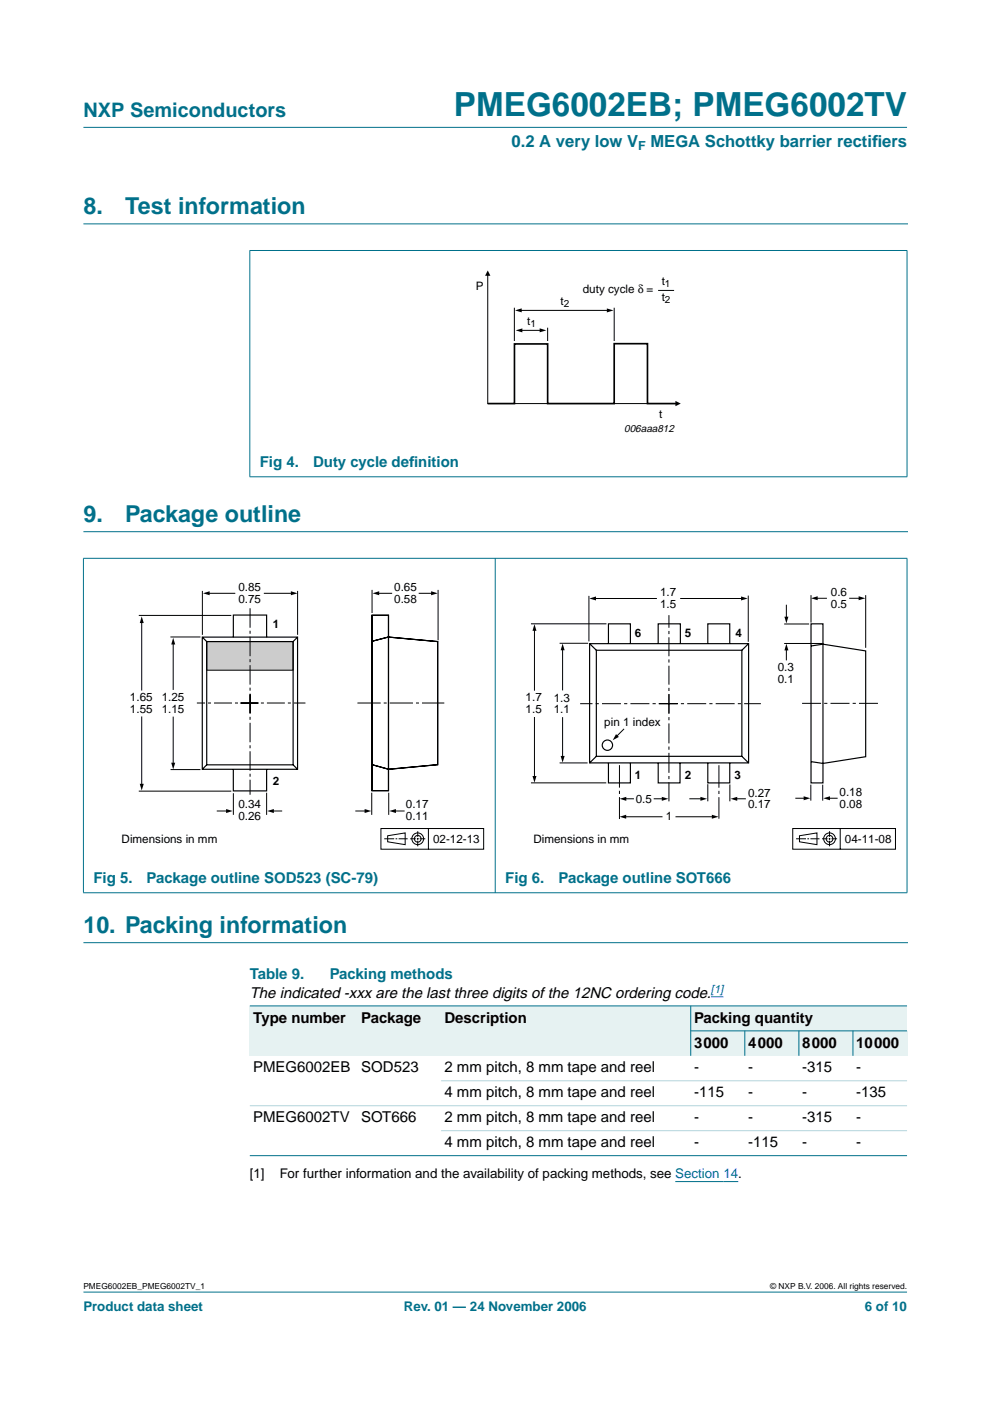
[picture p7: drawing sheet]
<svg xmlns="http://www.w3.org/2000/svg" width="210mm" height="297mm" viewBox="0 0 210 297" stroke-linecap="round" stroke-linejoin="round" font-family="sans-serif">
<g fill="#00708a" stroke="#00708a" stroke-width=".21">
<path d="M17.7 273.9h174.6z"/>
<path d="M17.7 27h174.6z"/>
<path d="M53 53.2v47.8z"/>
<path d="M192.3 53.2v47.8z"/>
<path d="M52.9 53.1h139.5z"/>
<path d="M52.9 101.1h139.5z"/>
<path d="M17.7 118.4v70.8z"/>
<path d="M105 118.3v71z"/>
<path d="M192.3 118.4v70.8z"/>
<path d="M17.6 118.4h174.8z"/>
<path d="M17.6 189.3h174.8z"/>
</g>
<path d="M17.7 47.5h174.7M17.7 112.7h174.7M17.7 199.9h174.7" fill="none" stroke="#00708a" stroke-width=".21"/>
<path d="M143.2 250.5h13.3" fill="none" stroke="#00f" stroke-width=".21"/>
<g fill="none" stroke="#000" stroke-width=".21">
<path d="M103.4 58.2v27.4h40.1M109.1 65.2v7.1M110.3 65.8h18.8M110.5 70h4.2M116.1 69.5v2.8M130.2 65.2v7.1M139.5 61.6h3.4M80.8 175.7h21.7v4.3h-21.7zM81.5 177.8h2.1M82.2 177.2l3.7-.6v2.5l-3.7-.6zM83.9 177.8h.3M84.5 177.8h1.9"/>
<path d="M87 177.8h1.2M88.4 177.8h.3M88.6 176.2v1.2M88.6 177.7v.3M88.6 178.2v1.2M89 177.8h1.2M90.8 175.7v4.3"/>
<circle cx="88.6" cy="177.8" r=".71"/>
<circle cx="88.6" cy="177.8" r="1.24"/>
</g>
<path d="M103.4 85.6h5.7v-12.7h7v12.7h14.1v-12.7h7.1v12.7h6.2" fill="none" stroke="#000" stroke-width=".35"/>
<path d="M103.4 57.3l.6 1.2h-1.2zM109.2 65.8l1.4-.4v.8zM109.3 70l1.5-.4v.9zM114.4 69.6l1.4 .4-1.4 .5zM128.7 65.4l1.4 .4-1.4 .4zM143.2 85l1.1 .6-1.1 .5z" fill="#000"/>
<path d="M19.8 123.1h83.1v57.3h-83.1z" fill="none" stroke="#fff" stroke-width=".21"/>
<path d="M43.8 136h18.3v6.1h-18.3z" fill="#ccc" stroke="#000" stroke-width=".21"/>
<g fill="none" stroke="#000" stroke-width=".21">
<path d="M29.4 130.5h19.6M30 131.8v14.6M36.1 135.1h6.4M36.7 136.4v9.9M42.9 125.3v9.3M44.2 125.8h5.7M55.9 125.8h6.1M63.1 125.3v9.3M78.9 125.1v4.9M80.1 125.8h3M88.8 125.8h2.9M92.9 125.1v10.6"/>
<path d="M112.6 132.3h16M113.3 133.5v12.9M118.6 136.4h6.1M119.3 137.6v8.8M124.9 126.3v9.7M126 126.9h13.3M144.2 126.9h13.2M158.6 126.3v9.8M166.3 132.3h5.2M166.3 136.4h8M166.7 128.2v2.8M166.7 137.6v2.4"/>
<path d="M172 126.2v5.8M173 126.8h2.3M180.1 126.8h2.2M183.5 126.2v11.2M30 151.9v14.6M36.7 151.9v10.1M113.3 152v12.8M119.3 152v8.6M132.3 154.5l-1.6 1.6M29.4 167.7h19.6M36.2 163.2h6.3M46 171.9h2.2"/>
<path d="M49.5 168.2v4.6M56.5 168.1v4.7M57.8 171.9h2M75.3 171.9h2.3M78.8 168.1v4.7M82.4 168.1v4.7M83.7 171.9h2.1M112.6 166h15.9M118.6 161.8h6M132.4 173.2h8.1M132.5 169.4h1.9M138.6 169.4h2"/>
<path d="M143.2 173.2h8M146.2 169.4h2.6M150.1 166.3v3.6M154.7 166.3v3.6M156 169.4h2.1M168.1 175.7h21.8v4.3h-21.8zM168.6 169.2h2.1M168.8 177.8h2.1M169.5 177.2l3.7-.6v2.5l-3.7-.6zM171.2 177.8h.3M171.8 177.8h1.9M171.9 166.4v3.4"/>
<path d="M174.3 177.8h1.2M174.4 166.4v3.4M175.7 169.2h1.9M175.7 177.8h.4M175.9 176.2v1.2M175.9 177.7v.3M175.9 178.2v1.2M176.3 177.8h1.2M178.1 175.7v4.3"/>
<circle cx="175.9" cy="177.8" r=".71"/>
<circle cx="175.9" cy="177.8" r="1.24"/>
</g>
<g fill="#000">
<path d="M30 130.7l.5 1.4h-.9zM36.7 135.2l.5 1.4h-.9zM43 125.8l1.4-.4v.8zM61.7 125.4l1.4 .4-1.4 .4zM79 125.8l1.4-.4v.8zM91.4 125.4l1.4 .4-1.4 .4zM113.3 132.3l.4 1.4h-.8zM119.3 136.5l.4 1.4h-.8zM125 126.9l1.4-.4v.8zM157.1 126.5l1.4 .4-1.4 .4zM166.3 130.8h.9l-.5 1.4zM166.7 136.5l.5 1.4h-.9z"/>
<path d="M172 126.8l1.4-.4v.9zM182.1 126.4l1.4 .4-1.4 .5zM130.6 155.7l.6 .6-1.3 .6zM29.6 166.2h.9l-.5 1.4zM36.3 161.7h.9l-.5 1.4zM47.9 171.5l1.4 .4-1.4 .5zM56.7 171.9l1.4-.4v.9zM77.3 171.5l1.4 .4-1.4 .5zM82.5 171.9l1.4-.4v.9zM112.9 164.5h.8l-.4 1.4zM118.9 160.3h.8l-.4 1.4zM131.4 173.2l1.4-.5v.9z"/>
<path d="M131.4 169.4l1.4-.5v.9zM140.3 168.9l1.4 .5-1.4 .4zM148.5 168.9l1.4 .5-1.4 .4zM150.9 172.7l1.4 .5-1.4 .4zM154.9 169.4l1.4-.5v.9zM170.4 168.8l1.4 .4-1.4 .5zM174.6 169.2l1.4-.4v.9z"/>
</g>
<path d="M75.8 149.1h18.4" fill="none" stroke="#000" stroke-width=".21" stroke-dasharray="4.9 .6 .6 .6" stroke-linecap="butt"/>
<path d="M50.9 149.1h13.9M54.9 149.1h-13.2" fill="none" stroke="#000" stroke-width=".21" stroke-dasharray="3.8 .6 .6 .6" stroke-linecap="butt"/>
<path d="M53 151.2v-22.3M53 147.2v21.3" fill="none" stroke="#000" stroke-width=".21" stroke-dasharray="4.1 .6 .6 .6" stroke-linecap="butt"/>
<g fill="none" stroke="#000" stroke-width=".25">
<path d="M42.9 135.1h20.2v28h-20.2zM42.9 135.1l.9 .9M43.8 136h18.3v26.2h-18.3zM49.5 135.1v-4.7h7v4.7M63.1 135.1l-1 .9M78.9 130.5h3.5v37.1h-3.5zM78.9 136l3.4-.9 10.5 .9v26.1l-10.4 1-3.5-1M125 136.5h33.7v25.3h-33.7zM125 136.5l1.4 1.4M126.4 137.9h30.9v22.5h-30.9zM129 136.5v-4.2h4.7v4.2M144.3 136.4v-4.1h-4.7v4.1"/>
<path d="M150.1 136.5v-4.2h4.6v4.2M158.7 136.5l-1.4 1.4M172 132.3h2.5v33.7h-2.5zM172 137l2.5-.4 9 1.4v22.4l-9 1.5-2.5-.4M43.8 162.2l-.9 .9M49.5 163.1v4.6h7v-4.6M62.1 162.2l1 .9M126.4 160.4l-1.4 1.4M129 161.8v4.2h4.7v-4.2M139.6 161.8v4.2h4.6v-4.2M150.1 161.8v4.2h4.6v-4.2M157.3 160.4l1.4 1.4"/>
<circle cx="128.8" cy="158" r="1.1"/>
</g>
<path d="M107.1 123.1h83.1v57.3h-83.1z" fill="none" stroke="#fff" stroke-width=".21"/>
<path d="M139.7 149.2h21.6M141.8 151.2v-20.8M143.7 149.2h-20.7M186.1 149.1h-16.5" fill="none" stroke="#000" stroke-width=".21" stroke-dasharray="4 .7 .7 .7" stroke-linecap="butt"/>
<path d="M141.8 147.1v22.8" fill="none" stroke="#000" stroke-width=".21" stroke-dasharray="4.2 .7 .7 .7" stroke-linecap="butt"/>
<path d="M131.3 162.2v11.4M152.4 162.2v11.4" fill="none" stroke="#000" stroke-width=".21" stroke-dasharray="4.8 .7 .7 .7" stroke-linecap="butt"/>
<path d="M150.7 211.3h2.7" fill="none" stroke="#00f" stroke-width=".21"/>
<g fill="#e6f2f2">
<path d="M53 213.3h22.9v10.6h-22.9z" fill-rule="evenodd"/>
<path d="M75.9 213.3h17.6v10.6h-17.6z" fill-rule="evenodd"/>
<path d="M93.5 213.3h47.7v10.6h-47.7z" fill-rule="evenodd"/>
<path d="M141.2 213.3h5.3v10.6h-5.3z" fill-rule="evenodd"/>
<path d="M146.5 213.3h45.8v5.3h-45.8z" fill-rule="evenodd"/>
<path d="M146.5 218.6h11.4v5.3h-11.4z" fill-rule="evenodd"/>
<path d="M157.9 218.6h11.5v5.3h-11.5z" fill-rule="evenodd"/>
<path d="M169.4 218.6h11.4v5.3h-11.4z" fill-rule="evenodd"/>
<path d="M180.8 218.6h11.5v5.3h-11.5z" fill-rule="evenodd"/>
</g>
<g fill="#00708a" stroke="#00708a" stroke-width=".21">
<path d="M146.5 213.2v10.7z"/>
<path d="M157.9 218.5v5.4z"/>
<path d="M169.4 218.5v5.4z"/>
<path d="M180.8 218.5v5.4z"/>
<path d="M53 213.3h139.3z"/>
<path d="M146.4 218.6h45.9z"/>
<path d="M53 245h139.3z"/>
</g>
<g fill="#b3d4db" stroke="#b3d4db" stroke-width=".21">
<path d="M93.5 229.1h98.8z"/>
<path d="M53 234.4h139.3z"/>
<path d="M93.5 239.7h98.8z"/>
</g>
<text font-size="7.1" fill="#00708a" x="96.2" y="24.7">PMEG6002EB; PMEG6002TV</text>
<g font-size="4.9" fill="#00708a">
<text x="17.7" y="45.5">8.</text>
<text x="26.5" y="45.5">Test information</text>
<text x="17.7" y="110.7">9.</text>
<text x="26.5" y="110.7">Package outline</text>
<text x="17.7" y="197.9">10. Packing information</text>
</g>
<text font-size="4.2" fill="#00708a" x="17.7" y="24.9">NXP Semiconductors</text>
<g font-size="3.5" fill="#00708a">
<text x="108.5" y="31.1">0.2 A very low V</text>
<text x="137.9" y="31.1">MEGA Schottky barrier rectif</text>
<text x="184.9" y="31.1">iers</text>
</g>
<g font-size="3.2" fill="#00708a">
<text x="55.1" y="99">Fig 4.</text>
<text x="66.4" y="99">Duty cycle def</text>
<text x="86.7" y="99">inition</text>
<text x="19.8" y="187.2">Fig 5.</text>
<text x="31.1" y="187.2">Package outline SOD523 (SC-79)</text>
<text x="107.1" y="187.2">Fig 6.</text>
<text x="118.4" y="187.2">Package outline SOT666</text>
<text x="53" y="207.6">Table 9.</text>
<text x="69.9" y="207.6">Packing methods</text>
</g>
<g font-size="3.2">
<text x="53" y="211.5">The indicated -xxx are the last three digits of the 12NC ordering code.</text>
<text x="53.7" y="216.8">Type number</text>
<text x="76.6" y="216.8">Package</text>
<text x="94.2" y="216.8">Description</text>
<text x="147.2" y="216.8">Packing quantity</text>
<text x="53.7" y="227.4">PMEG6002EB</text>
<text x="76.6" y="227.4">SOD523</text>
<text x="94.2" y="227.4">2 mm pitch, 8 mm tape and reel</text>
<text x="147.2" y="222.1">3000</text>
<text x="147.2" y="227.4">-</text>
<text x="158.6" y="222.1">4000</text>
<text x="158.6" y="227.4">-</text>
<text x="170.1" y="222.1">8000</text>
<text x="170.1" y="227.4">-315</text>
<text x="181.6" y="222.1">10000</text>
<text x="181.6" y="227.4">-</text>
<text x="94.2" y="232.7">4 mm pitch, 8 mm tape and reel</text>
<text x="147.2" y="232.7">-115</text>
<text x="158.6" y="232.7">-</text>
<text x="170.1" y="232.7">-</text>
<text x="181.6" y="232.7">-135</text>
<text x="53.7" y="238">PMEG6002TV</text>
<text x="76.6" y="238">SOT666</text>
<text x="94.2" y="238">2 mm pitch, 8 mm tape and reel</text>
<text x="147.2" y="238">-</text>
<text x="158.6" y="238">-</text>
<text x="170.1" y="238">-315</text>
<text x="181.6" y="238">-</text>
<text x="94.2" y="243.3">4 mm pitch, 8 mm tape and reel</text>
<text x="147.2" y="243.3">-</text>
<text x="158.6" y="243.3">-115</text>
<text x="170.1" y="243.3">-</text>
<text x="181.6" y="243.3">-</text>
</g>
<g font-size="2.8">
<text x="53" y="249.7">[1]</text>
<text x="59.3" y="249.7">For further information and the availability of packing methods, see Section 14.</text>
</g>
<g font-size="2.8" fill="#00708a">
<text x="17.7" y="278">Product data sheet</text>
<text x="85.6" y="278">Rev. 01 — 24 November 2006</text>
<text x="183.4" y="278">6 of 10</text>
</g>
<text font-size="2.6" fill="#00708a" x="135.3" y="31.8">F</text>
<g font-size="2.5">
<text x="100.9" y="61.5">P</text>
<text x="118.9" y="64.7">t</text>
<text x="123.6" y="62.2">duty cycle δ =</text>
<text x="140.3" y="60.4">t</text>
<text x="140.3" y="63.8">t</text>
<text x="111.8" y="68.9">t</text>
<text x="139.8" y="88.7">t</text>
<text x="50.5" y="125.4">0.85</text>
<text x="83.6" y="125.4">0.65</text>
<text x="50.5" y="127.9">0.75</text>
<text x="83.6" y="127.9">0.58</text>
<text x="140" y="126.4">1.7</text>
<text x="140" y="128.9">1.5</text>
<text x="176.2" y="126.4">0.6</text>
<text x="176.2" y="128.9">0.5</text>
<text x="57.8" y="133.2">1</text>
<text x="134.6" y="135">6</text>
<text x="145.2" y="135">5</text>
<text x="155.9" y="135">4</text>
<text x="164.9" y="142.3">0.3</text>
<text x="27.6" y="148.6">1.65</text>
<text x="34.3" y="148.6">1.25</text>
<text x="111.4" y="148.7">1.7</text>
<text x="117.4" y="148.7">1.3</text>
<text x="164.9" y="144.8">0.1</text>
<text x="27.6" y="151.1">1.55</text>
<text x="34.3" y="151.1">1.15</text>
<text x="111.4" y="151.2">1.5</text>
<text x="117.4" y="151.2">1.1</text>
<text x="128.1" y="153.9">pin 1 index</text>
<text x="57.8" y="166.4">2</text>
<text x="134.6" y="165.1">1</text>
<text x="145.2" y="165.1">2</text>
<text x="155.7" y="165.1">3</text>
<text x="50.6" y="171.4">0.34</text>
<text x="50.6" y="173.9">0.26</text>
<text x="86.1" y="171.4">0.17</text>
<text x="86.1" y="173.9">0.11</text>
<text x="134.8" y="170.2">0.5</text>
<text x="141.2" y="173.8">1</text>
<text x="158.6" y="168.9">0.27</text>
<text x="158.6" y="171.4">0.17</text>
<text x="178" y="168.8">0.18</text>
<text x="178" y="171.2">0.08</text>
<text x="25.8" y="178.7">Dimensions in mm</text>
<text x="91.8" y="178.7">02-12-13</text>
<text x="113.1" y="178.7">Dimensions in mm</text>
<text x="179.1" y="178.7">04-11-08</text>
</g>
<text font-size="2.4" fill="#00f" x="150.7" y="210.6">[1]</text>
<text font-size="2.2" x="132.3" y="91.5">006aaa812</text>
<g font-size="2.1">
<text x="119.5" y="65.2">2</text>
<text x="141" y="60.9">1</text>
<text x="141" y="64.3">2</text>
<text x="112.5" y="69.4">1</text>
</g>
<g font-size="1.8">
<text x="17.7" y="273.4">PMEG6002EB_PMEG6002TV_1</text>
<text x="163.3" y="273.4">© NXP B.V. 2006. All rights reserved.</text>
</g>
</svg>
